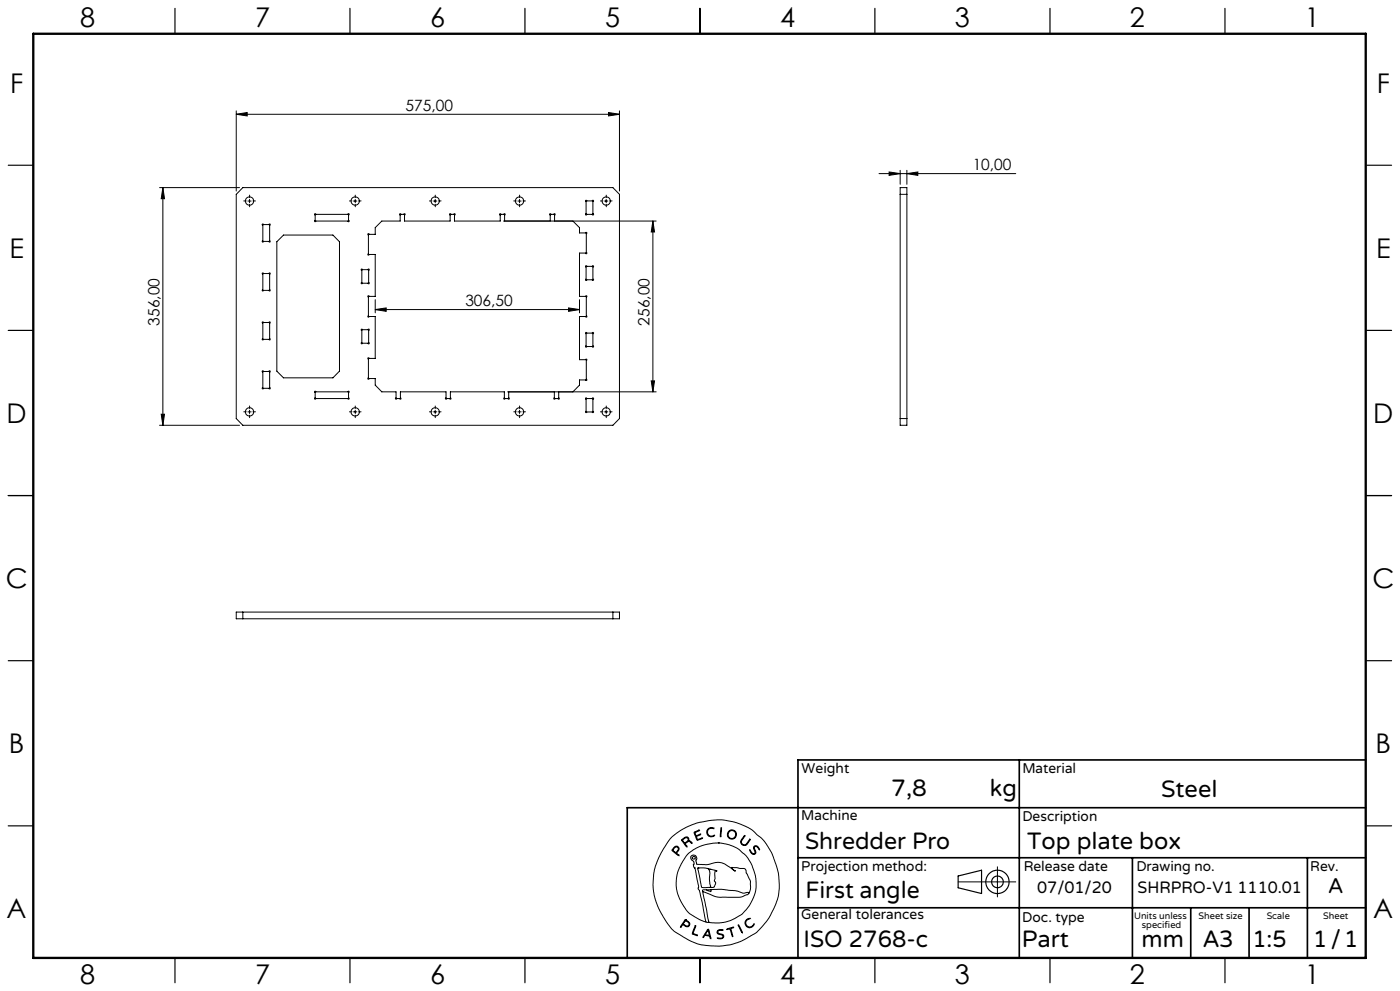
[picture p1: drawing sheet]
<svg xmlns="http://www.w3.org/2000/svg" width="420mm" height="297mm" viewBox="0 0 420 297" stroke-linecap="round" stroke-linejoin="round" font-family="sans-serif">
<g fill="none" stroke="#000" stroke-width=".3">
<path d="M70.9 34.3l3.3-.6v1zM70.9 33.2v24.1M70.9 34.3h114.9M182.6 33.7l3.2 .6-3.2 .4zM185.8 33.2v24.1M47.9 56.2h24M48.9 56.2l.5 3.3h-1zM48.9 56.2v71.3M72.8 56.2h111.1l1.9 2v67.2l-1.9 2.1h-111.1l-1.9-2.1v-67.2zM74.9 59.8v.9M106.6 59.8v.9M130.6 59.8v.9"/>
<path d="M155.9 59.8v.9M181.9 59.8v.9M263.7 52h41M266.7 51.5l3.4 .5-3.4 .6zM270.1 51v4.2M270.1 56.2h2v71.3h-2zM270.1 58.2h2M272.1 52l3.2-.5v1.1zM272.1 51v4.2M74.4 60.3h1M78.7 67.2h2.4l-.2 .3 .1 5-1.9-.1-.3 .2-.2-.2 .2-.2zM83 72.5l2.1-2.1h14.8l1.9 2.1v38.7l-1.9 2h-14.8l-2.1-2z"/>
<path d="M94.4 64.1l10 .1 .2-.2 .2 .3-.2 .1v1.6l.2 .3-.3 .2-.1-.3h-9.6l-.3 .3-.2-.3 .2-.2zM106 60.3h1.1M130.1 60.3h1M151.1 66.2h45.8M151.4 66.2v-1.8l.2-.1-.2-.3-.2 .2-1.3-.1 .2 2.1h-13.8v-1.8l.3-.1-.2-.3-.2 .2-1.3-.1 .1 2.1h-13.6l.1-2.1-1.2 .1-.2-.2-.2 .2 .2 .2v1.8h-5.6l-1.9 2v2l-2.3-.1 .2 .3v5.7l-.2 .2h2.3v12.5h-2.3l.2 .2v5.6l-.2 .3h2.3v12.5l-2.3-.1 .2 .3v5.7l-.2 .2 2.3-.1v2l1.9 2h4.3v1.8l-.2 .2 .2 .3 .2-.3 1.3 .2-.2-2.2h13.7v1.8l-.2 .2 .2 .3 .2-.3 1.3 .2-.2-2.2h16.2l-.1 2.2 1.2-.2 .2 .3 .2-.3-.2-.2v-1.8M155.4 60.3h1M165.1 66.2l-.2-2.1 1.3 .1 .2-.2v2.2M171.9 66.2l1.9 2v1.6h2.3l-.2 .2 .1 6-2.2-.2v13h2.3l-.2 .2v5.6l.2 .3h-2.3v12.9l2.2-.1-.1 6 .2 .2-.2 .1-.2-.1h-1.9v1.5l-1.9 2M175.7 60.1h2.3l-.1 .3v4l-.2-.2-2.1 .1 .2-.2zM175.7 79.7h2.3l-.1 .3 .1 4-.3-.1-2 .1zM181.4 60.3h1M195.9 66.2l.5 3.3h-1z"/>
<path d="M195.9 66.2v51.2M78.7 81.8l2.4 .1-.2 .3 .1 5-1.9-.2-.3 .2-.2-.2 .2-.2zM78.7 96.5l2.4 .1-.2 .3 .1 5-.3-.2-1.9 .2-.2-.2 .2-.2zM108.4 80.7h2.3v4.3h-2.3l.1-.3v-3.7zM108.4 98.7h2.3v4.3h-2.3l.1-.3v-3.7zM112.6 92.8l3.3-.5v1zM112.6 89.8v4M112.6 92.8h61.2M170.6 92.3l3.2 .5-3.2 .5zM173.8 89.8v4M175.7 99.7l2.4 .1-.2 .2 .1 4-.3-.1-2 .1zM78.7 111.2h2.4l-.2 .3 .1 5.1-.3-.2-1.9 .2-.2-.2 .2-.2z"/>
<path d="M94.4 117.3l10 .1 .2-.2 .2 .2-.2 .2v1.6l.2 .2-.2 .3-.2-.3h-9.6l-.3 .3-.2-.3 .2-.2zM152.3 117.4h44.6M166.3 117.4v1.8l-.2 .2 .2 .3 .2-.3 1.2 .2-.1-2.2M175.8 119.2l.2 .2 2.1-.1-.2 .3v3.7l.2 .2-.2 .2-.2-.2h-2.1l.2-.2zM195.4 114.2h1l-.5 3.2zM47.9 127.5h24M48.4 124.1h1l-.5 3.4zM74.4 123.4h1M74.9 122.9v1M106 123.4h1.1M106.6 122.9v1M130.1 123.4h1"/>
<path d="M130.6 122.9v1M155.4 123.4h1M155.9 122.9v1M181.4 123.4h1M181.9 122.9v1M270.1 125.4h2M70.9 183.4h114.9v2.1h-114.9zM72.8 183.4v2.1M183.9 183.4v2.1M201.3 251.1l2.8-2.2 4.5-2.1 4.8-1 3.2-.1 3.7 .7 3.3 1.2 2 1.1 2.8 2.4 1.5 1.8 1.8 3.2 1.8 5.3 .3 3.5-.2 3-.8 2.8-1.7 3.7-1.8 2.5a16.5 16.5 0 0 1-6.7 5l-3.3 1.2-2.9 .4h-3.4l-2.9-.4-3.7-1.5-3.8-2.3-1.1-.9-1.2-1.6-2.3-3.7-1.2-2.8-.6-2.2-.3-3.1 .3-3.5 .9-3.2 2-4zM202 254.1l.7-.5 .6 .1 .4 .6-.1 .6a.64 .64 0 0 0-.3 1.1l.4 .5-1.7-1.2a.52 .52 0 0 1-.4-.5 .52 .52 0 0 1 .4-.6zM202.4 254l.4-.2 .5 .1 .2 .5-.2 .4a.73 .73 0 0 1-.7 .6 .73 .73 0 0 1-.7-.7z"/>
<path d="M204.5 251.6l1.1-.7h.6l.4 .3 .1 .8 .6 .2 .3 .5-.8-.5-.6 .2a.61 .61 0 0 0-.6 .5 .61 .61 0 0 0 .5 .7l-.1 .3-1.5-2zM204.8 251.7l.8-.6h.6l.2 .6-.5 .6a.52 .52 0 0 1-.6 .3 .52 .52 0 0 1-.4-.5zM208.2 249.4l1.7-.6-1 .5a.57 .57 0 0 0-.2 .9 .57 .57 0 0 0 .9 0l.6-.2-.8 .5a.46 .46 0 0 0-.5 .4 .46 .46 0 0 0 .3 .5l.1 .2 1.5-.5-1.7 .7zM212.3 248.5l.8-.5 1 .2 .1 .2-.9-.2-.7 .3-.3 .5v.7l.1 .4 .6 .4 1.3-.2a.53 .53 0 0 1-.3 .5 .53 .53 0 0 1-.5 0l-.9-.2-.4-.4-.2-1zM215.5 252.6l2.7 .4 3 1.2 2.3 1.9 .9 1.2 1.3 2.2 1.1 3.8-.1 3.5-.8 2.5a11.7 11.7 0 0 1-8.9 7.2l-2.6 .1-1.7-.2M215.5 252.6l-4.1 .6-3.4 1.5-2.1 1.8-2.1 3.5-.5 1.4-.4 2 .1 3 .9 2.9 2 3.4a9.1 9.1 0 0 0 4 2.9l1.9 .8M215.5 252.6h.1M216.3 248.1h.2v.6l-.2 1.9-.2 .2zM223.3 250.5l.1-.1 .1 .2-1.1 1.6 .2 .7 .7 .3a3.3 3.3 0 0 0 1.7-1.7v.2l-1 1.5-.4 .2-.7-.1-.6-.5-.1-.6zM224.9 254.7l.7 .9 .5 .3 .4-.3-.4-1.4 .2-.6h.9l.7 1-.1 .1-.9-1-.5 .1-.1 .4 .5 1.4-.6 .5-.9-.5zM299.2 259.8v9M205.6 275.6l-1.4 2-.1 .2h.2a.69 .69 0 0 1 .6-.6 .69 .69 0 0 1 .8 .4l.9 .1 .3-.9-1.3-1.2"/>
<path d="M205.6 275.6h.1M205.6 275.9l-.3 .5M205.7 275.9l1 .9-.1 .6-.6 .1a.7 .7 0 0 1-.9-.9l.2-.2M205.7 275.9h.1M208.5 277.5l.2-.1v.2l-.5 1.4a.56 .56 0 0 0-.2 .7 .56 .56 0 0 0 .7 .3l.5 .4-1.6-.6zM209.3 260.2l2.3-.1 3.1 .8 .4 .3a.35 .35 0 0 0-.5-.2 .35 .35 0 0 0-.1 .5v1.8l-.2 .7 .4 .8-.4 1-.5 .2h-2.6a.85 .85 0 0 1-.8-.2 .85 .85 0 0 1-.1-.9zM209.4 260.1h.1M210.8 267.2l1.9 9.2M210.8 267.2l3.7 1.5 1.3 .2h6.3l2.1-.8 .4-.3M211.8 276.4h.9M211.9 266.7h-1.1v.5M212.1 260.2a2.12 2.12 0 0 1 .8 2.7v1.9l.3 .9-.3 .2"/>
<path d="M212.3 278.6l.1-.1a4.3 4.3 0 0 1 .9 2.6v.2h-.2a.74 .74 0 0 0-.8-.8l-.2-.1a.82 .82 0 0 0-1.1 .6l-.1-.3zM212.3 278.9l.4 .9a.4 .4 0 0 1-.1 .6 .4 .4 0 0 1-.6-.2l-.4-.1zM212.4 278.9h.1M212.7 276.4h.1M213 260.6h.1M213.3 266.6l3.2-.1 4.2 .4 2.3 .8 1.1-.2a.3 .3 0 0 1 .4-.1 .3 .3 0 0 1 .1 .4M213.3 266.6v.6l-1.4-.5M213.3 266.6l-1.4 .1M215.3 278.9l.6-.3 1 .1v.2h-1.4l-.2 .6 .3 .2 1.4 .5 .1 .5-.2 .4-.6 .3-1.1-.2h1.1l.6-.5-.3-.5-1.4-.5-.1-.4zM218 278.4l2.1-.5-.8 .4 .5 2.4-.8-2.3-.8 .2zM221.5 277.2l1.2 2.2v.2zM221.5 277.1h.1"/>
<path d="M224 275.6l.7-.4 .3 .1-.8 .4-.4 .6v.6l.5 .7 .9 .2 .9-.9a.41 .41 0 0 1 .1 .5 .41 .41 0 0 1-.4 .2l-1 .5-.9-.5-.4-1.1zM224.6 267.8l.5-1.4v-2.3l-1.7-3.8-3.9-.3 .3 .5 .8 .6h-.1l-3.1-2.2-1.7-.5-3.6 .7-3-.1-.3-.9 .3-.8-.3-.7-.6-.3-.7 .1-.3 .4v.4l1 1.1-.1 1.4 .4 .5 1.1 5.4-.2 .8 .4 .4 .3 1.1 1.7 8.5M287.4 264.3h17.3"/>
<circle cx="74.9" cy="60.2" r="1.24"/>
<circle cx="106.6" cy="60.3" r="1.25"/>
<circle cx="130.6" cy="60.2" r="1.24"/>
<circle cx="155.9" cy="60.3" r="1.25"/>
<circle cx="181.9" cy="60.3" r="1.25"/>
<circle cx="74.9" cy="123.4" r="1.24"/>
<circle cx="106.6" cy="123.4" r="1.25"/>
<circle cx="130.6" cy="123.4" r="1.24"/>
<circle cx="155.9" cy="123.4" r="1.25"/>
<circle cx="181.9" cy="123.4" r="1.25"/>
<circle cx="208.1" cy="257.1" r=".44"/>
<circle cx="219.5" cy="250.1" r="1.17"/>
<circle cx="219.6" cy="250.1" r="1.38"/>
</g>
<g fill="none" stroke="#000" stroke-width=".35">
<path d="M52.5 2.5v7.5M105 2.5v7.5M157.5 2.5v7.5M210 2.5v7.5M262.5 2.5v7.5M315 2.5v7.5M367.5 2.5v7.5M2.5 49.5h7.5M410 49.5h7.5M2.5 99h7.5M410 99h7.5M2.5 148.5h7.5"/>
<path d="M410 148.5h7.5M2.5 198h7.5M410 198h7.5M2.5 247.5h7.5M410 247.5h7.5M287.4 262.5l7.1-1.7v7l-7.1-1.7zM52.5 287v7.5M105 287v7.5M157.5 287v7.5M210 287v7.5M262.5 287v7.5M315 287v7.5"/>
<path d="M367.5 287v7.5"/>
<circle cx="299.2" cy="264.3" r="3.5"/>
<circle cx="299.2" cy="264.3" r="1.75"/>
</g>
<g fill="none" stroke="#000" stroke-width=".3" stroke-dasharray="15.2 1.3 1.3 1.3">
<path d="M74.9 59.2v-.7M106.6 59.2v-.7M130.6 59.2v-.7M155.9 59.2v-.7M181.9 59.2v-.7M73.9 60.2h-.8M74.9 61.2v.8M75.9 60.2h.7M105.6 60.2h-.8M106.6 61.2v.8M107.6 60.2h.7M129.6 60.2h-.8"/>
<path d="M130.6 61.2v.8M131.6 60.2h.7M154.9 60.2h-.8M155.9 61.2v.8M156.9 60.2h.7M180.9 60.2h-.8M181.9 61.2v.8M182.9 60.2h.7M73.9 123.4h-.8M74.9 122.4v-.7M74.9 124.4v.8M75.9 123.4h.7"/>
<path d="M105.6 123.4h-.8M106.6 122.4v-.7M106.6 124.4v.8M107.6 123.4h.7M129.6 123.4h-.8M130.6 122.4v-.7M130.6 124.4v.8M131.6 123.4h.7M154.9 123.4h-.8M155.9 122.4v-.7M155.9 124.4v.8M156.9 123.4h.7"/>
<path d="M180.9 123.4h-.8M181.9 122.4v-.7M181.9 124.4v.8M182.9 123.4h.7"/>
</g>
<path d="M305.8 227.7v59.2M409.7 227.7h-170.3v59.2M239.4 257.1h170.3M339.7 257.1v29.9M392.2 257.1v29.8M409.7 242.1h-221.5v45M239.4 272.1h170.3M357.2 272.1v14.8M374.7 272.1v14.8" fill="none" stroke="#000" stroke-width=".5"/>
<path d="M10 10.1h399.7v277h-399.7z" fill="none" stroke="#000" stroke-width=".7"/>
<g fill="#000">
<path d="M70.9 34.3l3.3-.6v1zM182.6 33.7l3.2 .6-3.2 .4zM266.7 51.5l3.4 .5-3.4 .6zM272.1 52l3.2-.5v1.1z"/>
<path d="M48.9 56.2l.5 3.3h-1zM48.4 124.1h1l-.5 3.4z"/>
<path d="M112.6 92.8l3.3-.5v1zM170.6 92.3l3.2 .5-3.2 .5z"/>
<path d="M195.4 114.2h1l-.5 3.2zM195.9 66.2l.5 3.3h-1z"/>
</g>
<g font-size="8.1">
<text x="24" y="8">8</text>
<text x="76.5" y="8">7</text>
<text x="129" y="8">6</text>
<text x="181.5" y="8">5</text>
<text x="234" y="8">4</text>
<text x="286.5" y="8">3</text>
<text x="339" y="8">2</text>
<text x="391.5" y="8">1</text>
<text x="3" y="27.7">F</text>
<text x="413" y="27.7">F</text>
<text x="2.8" y="77.2">E</text>
<text x="412.8" y="77.2">E</text>
<text x="2" y="126.7">D</text>
<text x="412" y="126.7">D</text>
<text x="1.7" y="176.2">C</text>
<text x="411.7" y="176.2">C</text>
<text x="2.7" y="225.7">B</text>
<text x="412.7" y="225.7">B</text>
<text x="2" y="275.2">A</text>
<text x="412" y="275.2">A</text>
<text x="24" y="295">8</text>
<text x="76.5" y="295">7</text>
<text x="129" y="295">6</text>
<text x="181.5" y="295">5</text>
<text x="234" y="295">4</text>
<text x="286.5" y="295">3</text>
<text x="339" y="295">2</text>
<text x="391.5" y="295">1</text>
</g>
<g font-size="7.1">
<text x="267.4" y="238.5">7,8</text>
<text x="297" y="238.5">kg</text>
<text x="348.3" y="239">Steel</text>
<text x="241.5" y="254.4">Shredder Pro</text>
<text x="308.1" y="254.4">Top plate box</text>
<text x="241.6" y="269.2">First angle</text>
<text x="241.1" y="283.7">ISO 2768-c</text>
<text x="306.6" y="283.9">Part</text>
<text x="342.5" y="283.9">mm</text>
<text x="360.9" y="283.8">A3</text>
<text x="375.7" y="283.9">1:5</text>
<text x="393.9" y="283.9">1/1</text>
</g>
<text font-size="6.3" x="398.5" y="267.7">A</text>
<g font-size="4.9">
<text x="311.2" y="267.6">07/01/20</text>
<text x="341.3" y="267.6">SHRPRO-V1 1110.01</text>
</g>
<g font-size="4.7">
<text x="121.7" y="33.2">575,00</text>
<text x="291.8" y="51">10,00</text>
<text x="139.6" y="91.7">306,50</text>
<text x="47.9" y="97.6" transform="rotate(-90 47.9 97.6)">356,00</text>
<text x="194.9" y="97.6" transform="rotate(-90 194.9 97.6)">256,00</text>
</g>
<g font-size="4.2">
<text x="240.5" y="231.7">Weight</text>
<text x="306.7" y="231.7">Material</text>
<text x="240.4" y="245.9">Machine</text>
<text x="306.7" y="246.1">Description</text>
<text x="240.4" y="261.1">Projection method:</text>
<text x="307.1" y="261">Release date</text>
<text x="340.9" y="261">Drawing no.</text>
<text x="393.1" y="261">Rev.</text>
<text x="240.4" y="275.6">General tolerances</text>
<text x="306.7" y="276.2">Doc. type</text>
</g>
<g font-size="2.8">
<text x="340.2" y="275.3">Units unless</text>
<text x="359.6" y="275.3">Sheet size</text>
<text x="380" y="275.3">Scale</text>
<text x="396.9" y="275.3">Sheet</text>
<text x="342.6" y="278.2">specified</text>
</g>
</svg>
